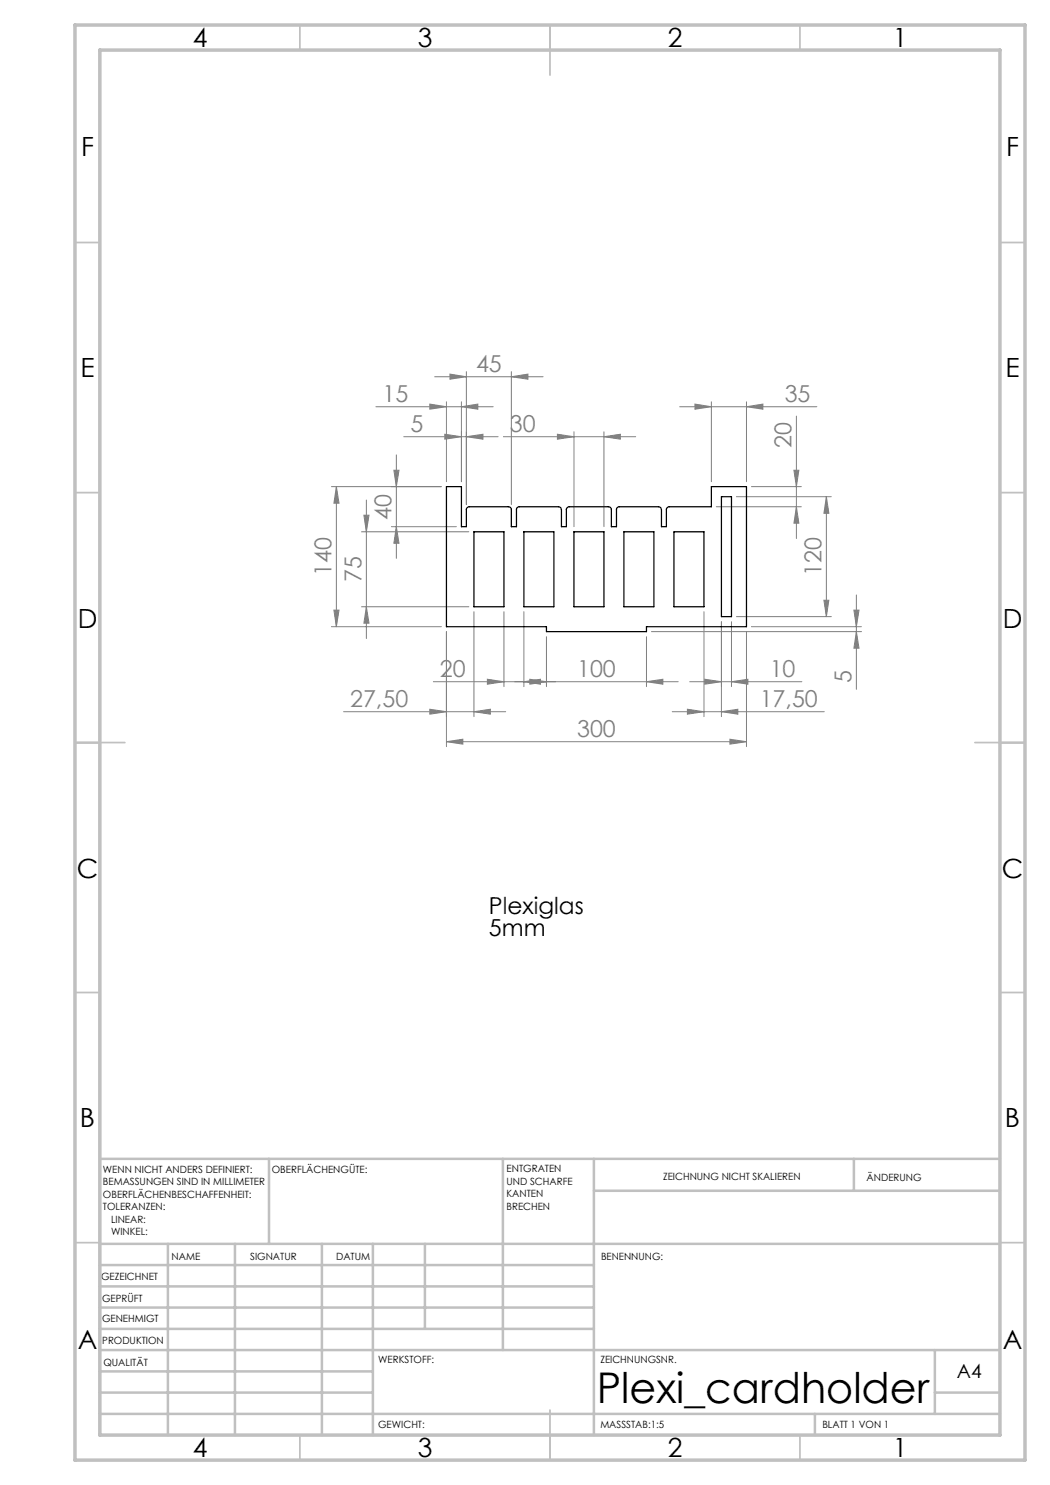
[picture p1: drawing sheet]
<svg xmlns="http://www.w3.org/2000/svg" width="210mm" height="297mm" viewBox="0 0 210 297" stroke-linecap="round" stroke-linejoin="round" font-family="sans-serif">
<g fill="none" stroke="#808080" stroke-width=".2">
<path d="M86.9 75.3h21.7M90 74.8l3.3 .5-3.3 .5zM93.3 74.3v26.6M102.3 75.3l3.3-.5v1zM102.3 74.3v26.6M66.3 97.3h22M67.3 97.3v28M67.3 97.3l.5 3.3h-1zM75.2 81.3h23.4M78.8 94h1l-.5 3.3zM79.3 91v20.7M80.8 87.3h18.8"/>
<path d="M86 80.8l3.3 .5-3.3 .5zM89 86.9l3.3 .4-3.3 .5zM89.3 80.4v15.9M92.3 81.3l3.3-.5v1zM92.3 80.4v15.9M93.3 87.3l3.3-.4v.9zM100.7 87.3h26.4M111.5 86.9l3.3 .4-3.3 .5zM114.8 86.4v18.9M120.8 87.3l3.3-.4v.9zM120.8 86.4v18.9M135.9 81.3h27.5"/>
<path d="M139 80.8l3.3 .5-3.3 .5zM142.3 80.4v15.9M147.3 99.3h19M149.3 81.3l3.3-.5v1zM149.3 80.4v15.9M150.3 97.3h10M158.8 94h1l-.5 3.3zM159.3 83.2v24.5M165.3 99.3l.5 3.4h-1zM165.3 99.3v24M72.3 106.4h21.5M72.8 103h1l-.5 3.4z"/>
<path d="M73.3 100v27.7M78.3 105.3h13M79.3 105.3l.5 3.4h-1zM143.3 101.3h17M159.3 101.3l.5 3.3h-1zM171.3 119v18.9M66.3 125.3h22M66.8 122h1l-.5 3.3zM72.3 121.4h21.5M73.3 121.4l.5 3.2h-1zM86.7 136.3h48.9M89.3 126.3v23"/>
<path d="M94.8 122.3v21M97.5 135.9l3.3 .4-3.3 .5zM100.8 122.3v15M104.8 136.3l3.3-.4v.9zM104.8 122.3v15M106 135.9l3.3 .4-3.3 .5zM109.3 127.3v10M129.3 136.3l3.3-.4v.9zM129.3 127.3v10M130.3 126.3h42M137.9 136.3h22.5M140.8 122.3v21"/>
<path d="M141 135.9l3.3 .4-3.3 .5zM144.3 124.4v18.9M146.3 136.3l3.3-.4v.9zM146.3 124.4v12.9M147.3 123.3h19M149.3 126.3v23M150.3 125.3h22M164.8 120h1l-.5 3.3zM170.8 122h1l-.5 3.3zM171.3 126.3l.5 3.3h-1zM68.7 142.3h32.4M86 141.8l3.3 .5-3.3 .5z"/>
<path d="M89.3 148.3l3.3-.5v1zM89.3 148.3h60M94.8 142.3l3.3-.5v1zM134.4 142.3h30.5M137.5 141.8l3.3 .5-3.3 .5zM144.3 142.3l3.3-.5v1zM146 147.8l3.3 .5-3.3 .5z"/>
</g>
<g fill="none" stroke="#c0c0c0" stroke-width=".35">
<path d="M60 5v5M110 5v10M160 5v5M15 48.5h5M200 48.5h5M15 98.5h5M200 98.5h5M15 148.5h10M195 148.5h10M15 198.5h5M200 198.5h5M15 248.5h5"/>
<path d="M200 248.5h5M60 287v5M110 282v10M160 287v5"/>
</g>
<g fill="none" stroke="#c0c0c0" stroke-width=".5">
<path d="M53.8 231.8v17M100.6 231.8v38.2M118.8 231.8v55.2M118.8 238.2h81.2M170.8 231.8v6.4M200 231.8h-180v55.2M20 248.8h180M20 257.3h98.8M20 253h98.8M33.6 248.8v38.2M47 248.8v38.2M64.4 248.8v38.2"/>
<path d="M74.6 248.8v38.2M85 248.8v17M20 265.8h98.8M20 261.5h98.8M20 278.5h54.6M20 274.3h54.6M20 270h180M187 278.5h13M187 270v12.8M20 282.8h180M163 282.8v4.2"/>
</g>
<path d="M15 5h190v287h-190zM20 10h180v277h-180z" fill="none" stroke="#c0c0c0" stroke-width=".7"/>
<g fill="#808080">
<path d="M146.3 136.3l3.3-.4v.9zM141 135.9l3.3 .4-3.3 .5z"/>
<path d="M129.3 136.3l3.3-.4v.9zM106 135.9l3.3 .4-3.3 .5zM94.8 142.3l3.3-.5v1zM86 141.8l3.3 .5-3.3 .5z"/>
<path d="M86 80.8l3.3 .5-3.3 .5zM92.3 81.3l3.3-.5v1zM89 86.9l3.3 .4-3.3 .5zM93.3 87.3l3.3-.4v.9zM89.3 148.3l3.3-.5v1zM146 147.8l3.3 .5-3.3 .5z"/>
<path d="M111.5 86.9l3.3 .4-3.3 .5zM120.8 87.3l3.3-.4v.9z"/>
<path d="M137.5 141.8l3.3 .5-3.3 .5zM144.3 142.3l3.3-.5v1z"/>
<path d="M97.5 135.9l3.3 .4-3.3 .5zM104.8 136.3l3.3-.4v.9z"/>
<path d="M90 74.8l3.3 .5-3.3 .5zM102.3 75.3l3.3-.5v1z"/>
<path d="M159.3 101.3l.5 3.3h-1zM158.8 94h1l-.5 3.3zM171.3 126.3l.5 3.3h-1zM170.8 122h1l-.5 3.3z"/>
<path d="M78.8 94h1l-.5 3.3zM79.3 105.3l.5 3.4h-1z"/>
<path d="M67.3 97.3l.5 3.3h-1zM66.8 122h1l-.5 3.3zM165.3 99.3l.5 3.4h-1zM164.8 120h1l-.5 3.3zM72.8 103h1l-.5 3.4zM73.3 121.4l.5 3.2h-1z"/>
<path d="M139 80.8l3.3 .5-3.3 .5zM149.3 81.3l3.3-.5v1z"/>
</g>
<path d="M89.3 97.3h3v8h1v-3.4a.6 .6 0 0 1 .6-.6h7.8a.6 .6 0 0 1 .6 .6v3.4h1v-3.4a.6 .6 0 0 1 .6-.6h7.8a.6 .6 0 0 1 .6 .6v3.4h1v-3.4a.6 .6 0 0 1 .6-.6h7.8a.6 .6 0 0 1 .6 .6v3.4h1v-3.4a.6 .6 0 0 1 .6-.6h7.8a.6 .6 0 0 1 .6 .6v3.4h1v-3.4a.6 .6 0 0 1 .6-.6h8.4v-4h7v28h-20v1h-20v-1h-20zM144.3 99.3h2v24h-2zM94.8 106.4h6v15h-6zM104.8 106.4h6v15h-6zM114.8 106.4h6v15h-6zM124.8 106.4h6v15h-6zM134.8 106.4h6v15h-6z" fill="none" stroke="#000" stroke-width=".25"/>
<text font-size="8.5" x="119.4" y="280.6">Plexi_cardholder</text>
<g font-size="5.3">
<text x="38.5" y="9.5">4</text>
<text x="83.5" y="9.5">3</text>
<text x="133.6" y="9.5">2</text>
<text x="178.6" y="9.5">1</text>
<text x="16.2" y="31.3">F</text>
<text x="201.2" y="31.3">F</text>
<text x="16.1" y="75.5">E</text>
<text x="201.1" y="75.5">E</text>
<text x="15.5" y="125.5">D</text>
<text x="200.5" y="125.5">D</text>
<text x="15.4" y="175.5">C</text>
<text x="200.4" y="175.5">C</text>
<text x="16" y="225.5">B</text>
<text x="201" y="225.5">B</text>
<text x="15.5" y="269.8">A</text>
<text x="200.5" y="269.8">A</text>
<text x="38.5" y="291.5">4</text>
<text x="83.5" y="291.5">3</text>
<text x="133.6" y="291.5">2</text>
<text x="178.6" y="291.5">1</text>
</g>
<g font-size="4.7" fill="#808080">
<text x="95.2" y="74.3">45</text>
<text x="76.5" y="80.3">15</text>
<text x="156.9" y="80.3">35</text>
<text x="82.1" y="86.3">5</text>
<text x="102" y="86.3">30</text>
<text x="158.3" y="89.7" transform="rotate(-90 158.3 89.7)">20</text>
<text x="78.3" y="103.9" transform="rotate(-90 78.3 103.9)">40</text>
<text x="66.3" y="115.2" transform="rotate(-90 66.3 115.2)">140</text>
<text x="72.3" y="116.4" transform="rotate(-90 72.3 116.4)">75</text>
<text x="164.3" y="115.2" transform="rotate(-90 164.3 115.2)">120</text>
<text x="88" y="135.3">20</text>
<text x="115.4" y="135.3">100</text>
<text x="153.9" y="135.3">10</text>
<text x="170.3" y="136.6" transform="rotate(-90 170.3 136.6)">5</text>
<text x="70" y="141.3">27,50</text>
<text x="151.9" y="141.3">17,50</text>
<text x="115.4" y="147.3">300</text>
</g>
<g font-size="4.7">
<text x="97.8" y="182.8">Plexiglas</text>
<text x="97.8" y="187.3">5mm</text>
</g>
<text font-size="3.9" x="191.4" y="275.6">A4</text>
<g font-size="2">
<text x="20.6" y="234.6">WENN NICHT ANDERS DEFINIERT:</text>
<text x="20.6" y="237.1">BEMASSUNGEN SIND IN MILLIMETER</text>
<text x="20.6" y="239.6">OBERFLÄCHENBESCHAFFENHEIT:</text>
<text x="54.4" y="234.6">OBERFLÄCHENGÜTE:</text>
<text x="101.3" y="234.5">ENTGRATEN</text>
<text x="101.3" y="237">UND SCHARFE</text>
<text x="101.3" y="239.5">KANTEN</text>
<text x="132.6" y="236">ZEICHNUNG NICHT SKALIEREN</text>
<text x="173.3" y="236.2">ÄNDERUNG</text>
<text x="20.6" y="242.1">TOLERANZEN:</text>
<text x="22.2" y="244.6">LINEAR:</text>
<text x="101.3" y="242">BRECHEN</text>
<text x="22.2" y="247.1">WINKEL:</text>
<text x="34.3" y="252">NAME</text>
<text x="50" y="251.9">SIGNATUR</text>
<text x="67.2" y="251.9">DATUM</text>
<text x="120.2" y="251.9">BENENNUNG:</text>
<text x="20.2" y="256.1">GEZEICHNET</text>
<text x="20.4" y="260.3">GEPRÜFT</text>
<text x="20.4" y="264.4">GENEHMIGT</text>
<text x="20.5" y="268.8">PRODUKTION</text>
<text x="20.7" y="273.1">QUALITÄT</text>
<text x="75.6" y="272.5">WERKSTOFF:</text>
<text x="120.1" y="272.5">ZEICHNUNGSNR.</text>
<text x="75.6" y="285.5">GEWICHT:</text>
<text x="120.1" y="285.6">MASSSTAB:1:5</text>
<text x="164.5" y="285.6">BLATT 1 VON 1</text>
</g>
</svg>
